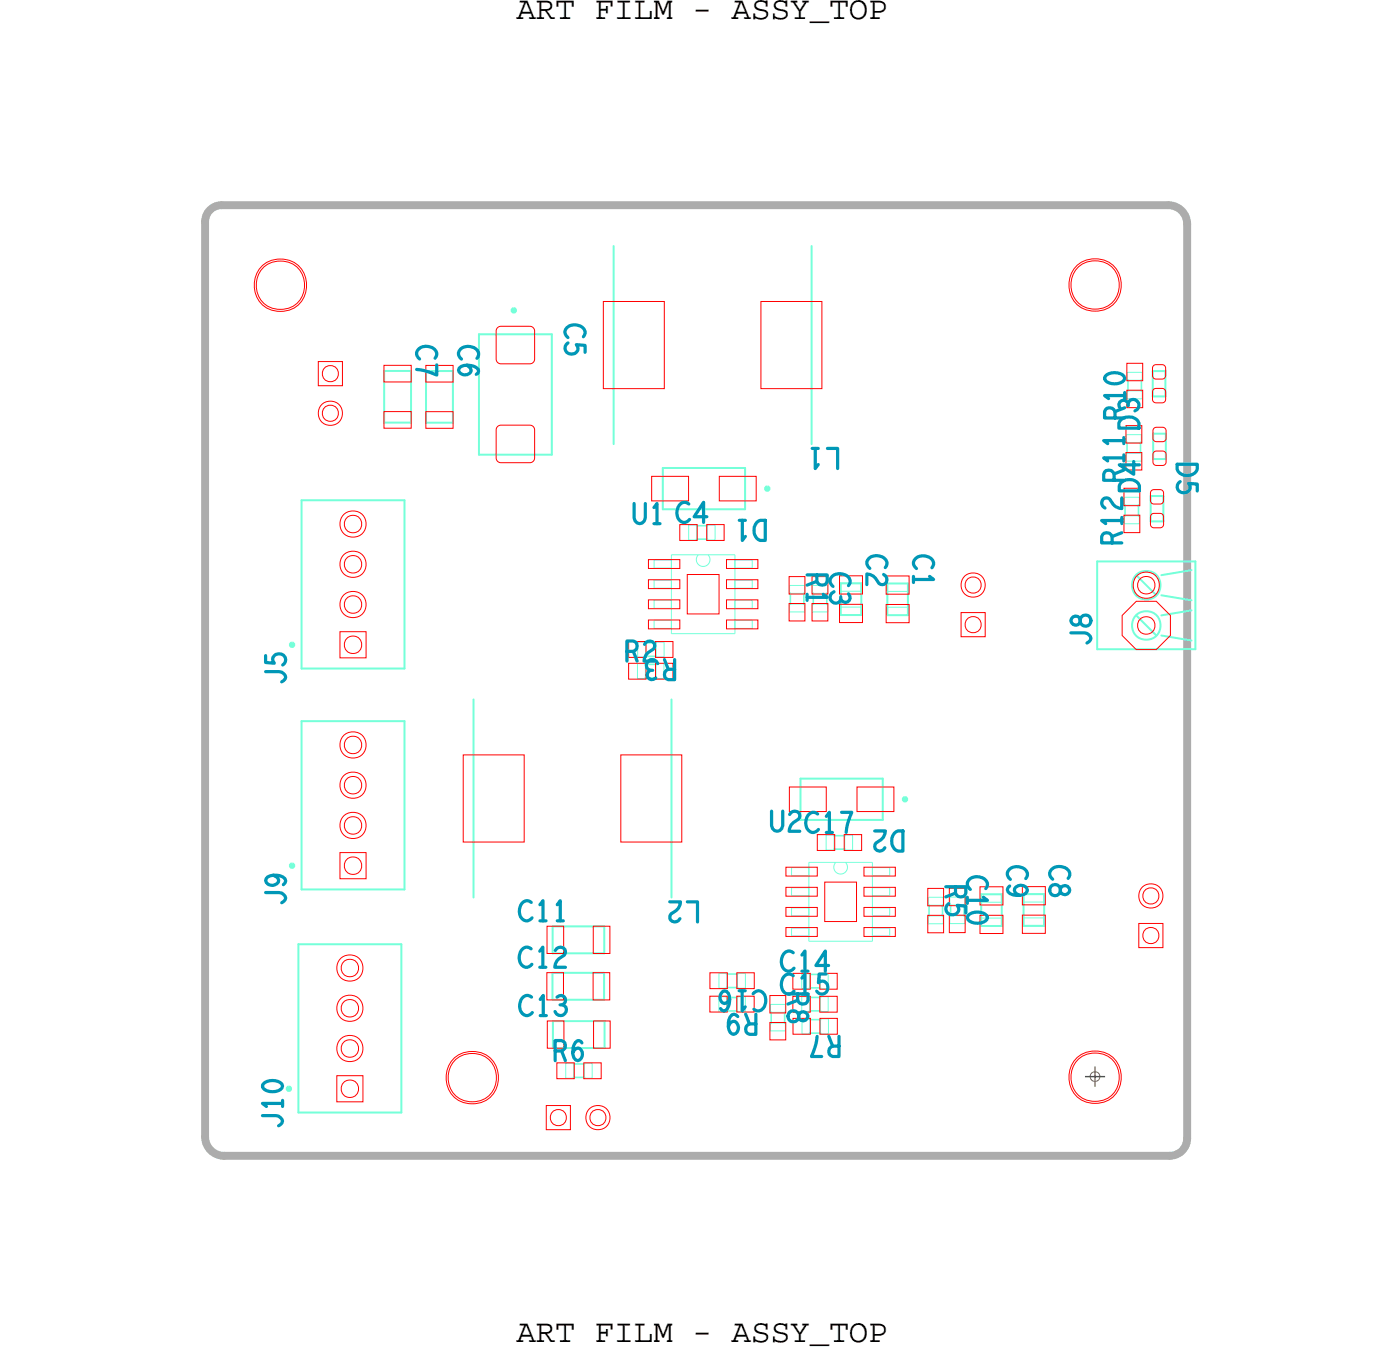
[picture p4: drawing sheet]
<svg xmlns="http://www.w3.org/2000/svg" width="88mm" height="86mm" viewBox="0 0 88 86" stroke-linecap="round" stroke-linejoin="round" font-family="sans-serif">
<!-- layer: Board Outline -->
<path d="M12.9 14v57.7zM14 12.9h59.8zM14 13a1.05 1.05 0 0 0-1.1 1M73.8 13a1.19 1.19 0 0 1 1.2 1.1M75 14.1v57.7zM12.9 71.7a1.2 1.2 0 0 0 1.3 1.2M14.2 72.9h59.7zM75 71.8a1.1 1.1 0 0 1-1.1 1.1" fill="none" stroke="#acacac" stroke-width=".5"/>
<path d="M13.3 13.2l.3-.2h.4h60a1 1 0 0 1 1 1v58a1 1 0 0 1-1 1h-60a1 1 0 0 1-1-1v-58v-.4z" fill="none" stroke="#acacac" stroke-width=".06"/>
<!-- layer: Components -->
<g fill="none" stroke="#75ffd9" stroke-width=".06">
<path d="M41.3 35.3h1.1zM41.3 36.6h1.1zM41.3 37.9h1.1zM41.3 39.2h1.1zM41.3 35.9h1.1zM41.3 35.3v.6zM41.3 37.1h1.1zM41.3 36.6v.5zM41.3 38.4h1.1zM41.3 37.9v.5zM41.3 39.7h1.1zM41.3 39.2v.5z"/>
<path d="M42.4 35.3v.6zM42.4 36.6v.5zM42.4 37.9v.5zM42.4 39.2v.5zM42.4 35v5zM42.4 40h4zM42.4 35h4zM43.5 33.1h.5v1h-.5zM44.1 35l-.1 .2v.3l.2 .2 .2 .1 .2-.1 .2-.2v-.3l-.1-.2M44.7 33.1h.5v1h-.5zM46.4 39.2h1.1zM46.4 37.9h1.1z"/>
<path d="M46.4 36.6h1.1zM46.4 35.3h1.1zM46.4 39.7h1.1zM46.4 39.2v.5zM46.4 38.4h1.1zM46.4 37.9v.5zM46.4 37.1h1.1zM46.4 36.6v.5zM46.4 35.9h1.1zM46.4 35.3v.6zM46.4 35v5zM47.5 39.2v.5z"/>
<path d="M47.5 37.9v.5zM47.5 36.6v.5zM47.5 35.3v.6zM49.9 38.1h.9v.5h-.9zM49.9 37h.9v.5h-.9zM53.1 38.3h1.3v.5h-1.3zM56 36.8h1.3v.5h-1.3zM56 38.3h1.3v.5h-1.3zM71 32.6h.9v.5h-.9zM71 31.4h.9v.5h-.9zM71.1 27.4h1v.5h-1zM71.2 23.5h.9v.5h-.9z"/>
<path d="M50 54.8h1.1zM50 56h1.1zM50 57.3h1.1zM50 58.6h1.1zM50 55.3h1.1zM50 54.8v.5zM50 56.5h1.1zM50 56v.5zM50 57.8h1.1zM50 57.3v.5zM50 59.1h1.1zM50 58.6v.5z"/>
<path d="M51.1 54.8v.5zM51.1 56v.5zM51.1 57.3v.5zM51.1 58.6v.5zM51.1 54.4v5zM51.1 59.4h4zM51.1 54.4h4zM52.2 52.7h.5v.9h-.5zM52.8 54.4l-.1 .3v.2l.1 .2 .3 .1 .2-.1 .2-.2v-.2l-.1-.3M53.3 52.7h.5v.9h-.5zM55.1 56h1.1zM55.1 54.8h1.1z"/>
<path d="M55.1 58.6h1.1zM55.1 57.3h1.1zM55.1 56.5h1.1zM55.1 56v.5zM55.1 55.3h1.1zM55.1 54.8v.5zM55.1 59.1h1.1zM55.1 58.6v.5zM55.1 57.8h1.1zM55.1 57.3v.5zM55.1 54.4v5zM56.2 56v.5z"/>
<path d="M56.2 54.8v.5zM56.2 58.6v.5zM56.2 57.3v.5zM58.6 57.8h1v.5h-1zM58.6 56.6h1v.5h-1zM62 56.4h1.3v.5h-1.3zM62 57.9h1.3v.5h-1.3zM64.6 56.4h1.3v.5h-1.3zM64.6 57.9h1.3v.5h-1.3zM35.7 67.1h.5v1h-.5zM36.9 67.1h.5v1h-.5zM45.4 61.4h.5v1h-.5z"/>
<path d="M46.6 61.4h.5v1h-.5zM48.6 64.6h1v.5h-1zM48.6 63.4h1v.5h-1zM50.6 64.3h.5v1h-.5zM51.8 62.9h.5v1h-.5zM51.8 64.3h.5v1h-.5z"/>
</g>
<path d="M44 34h.7zM49.9 37.4v.7zM71.9 31.9v.7zM72 27.9v.7zM72.1 24v.7zM52.6 53.6h.8zM58.7 57.1v.7zM36.2 68h.7zM45.9 61.5h.7z" fill="none" stroke="#75ffd9" stroke-width=".1"/>
<g fill="none" stroke="#75ffd9" stroke-width=".13">
<path d="M38.7 15.5v12.5zM51.2 15.5v12.5zM19 31.6h6.5zM19 31.6v10.6zM24.3 23.4h1.7zM24.3 23.4v3.3zM24.3 26.7h1.7zM25.5 31.6v10.6zM26 23.4v3.3zM26.9 26.7h1.7zM26.9 23.4h1.7zM26.9 23.4v3.3z"/>
<path d="M28.6 23.4v3.3zM30.2 28.7h4.6zM30.2 21.1v7.6zM30.2 21.1h4.6zM34.8 21.1v7.6zM41.8 32.1h5.2zM41.8 29.5v2.6zM41.8 29.5h5.2zM47 29.5v2.6zM53.1 38.8h1.3zM53.1 36.8v2zM54.4 36.8v2z"/>
<path d="M56 36.8h1.3zM56 36.8v2zM56 38.8h1.3zM57.3 36.8v2zM69.3 35.4h6.2zM69.3 35.4v5.6zM71.7 38.8l1.3 1.3zM71.7 36.3l1.3 1.3zM72.7 32.9h.8zM72.7 31.3h.8zM72.7 31.3v1.6zM72.8 25h.8z"/>
<path d="M72.8 23.4h.8zM72.8 23.4v1.6zM72.8 29h.8zM72.8 27.4h.8zM72.8 27.4v1.6zM73.3 38.8l1.9-.3zM73.3 36.3l1.9-.3zM73.3 37.6l1.9 .3zM73.5 31.3v1.6zM73.6 23.4v1.6zM73.6 27.4v1.6zM75.5 35.4v5.6z"/>
<path d="M18.8 59.6h6.5zM18.8 59.6v10.6zM19 45.5h6.5zM19 45.5v10.6zM19 56.1h6.5zM19 42.2h6.5zM25.3 59.6v10.6zM25.5 45.5v10.6zM29.9 44.1v12.5zM34.9 58.5v1.7zM34.9 58.5h3.3zM38.2 58.5v1.7z"/>
<path d="M42.4 44.1v12.5zM50.5 51.7h5.2zM50.5 49.1v2.6zM50.5 49.1h5.2zM55.7 49.1v2.6zM62 58.4h1.3zM62 56.4h1.3zM63.3 56.4v2zM64.6 58.4h1.3zM64.6 56.4h1.3zM64.6 56.4v2zM65.9 56.4v2z"/>
<path d="M69.3 41h6.2zM73.3 40.1l1.9 .3zM18.8 70.2h6.5zM34.9 63.1h3.2zM34.9 61.4v1.7zM34.9 61.4h3.2zM34.9 60.2h3.3zM34.9 64.4v1.7zM34.9 64.4h3.3zM34.9 66.1h3.3zM38.1 61.4v1.7zM38.2 64.4v1.7z"/>
<circle cx="72.4" cy="39.5" r=".9"/>
<circle cx="72.4" cy="36.9" r=".9"/>
</g>
<path d="M32.4 19.5l.1 .1-.1 .1zM48.4 30.8v-.1l.1 .2h-.1zM57.1 50.4v-.1l.1 .2h-.1z" fill="none" stroke="#75ffd9" stroke-width=".2"/>
<!-- layer: Nets -->
<g fill="none" stroke="#f00" stroke-width=".06">
<path d="M38.1 19h3.8v5.5h-3.8zM48 19h3.9v5.5h-3.9zM20.1 22.8h1.5v1.5h-1.5zM21.5 39.9h1.6v1.6h-1.6zM24.2 23.1h1.8v1h-1.8zM24.2 26h1.8v1h-1.8zM26.9 23.1h1.7v1h-1.7zM26.9 26h1.7v1h-1.7zM31.4 20.7l.2-.1h1.9l.2 .1 .1 .2v1.8l-.1 .2-.2 .1h-1.9l-.2-.1-.1-.2v-1.8zM31.4 26.9l.2-.1h1.9l.2 .1 .1 .2v1.8l-.1 .2-.2 .1h-1.9l-.2-.1-.1-.2v-1.8zM40.9 39.1h2v.6h-2zM40.9 35.3h2v.6h-2z"/>
<path d="M40.9 36.6h2v.5h-2zM40.9 37.9h2v.5h-2zM41.1 30.1h2.4v1.5h-2.4zM42.9 33.1h1.1v1h-1.1zM43.4 36.3h2v2.4h-2zM44.6 33.1h1.1v1h-1.1zM45.4 30.1h2.3v1.5h-2.3zM45.9 39.1h2v.6h-2zM45.9 35.3h2v.6h-2zM45.9 37.9h2v.5h-2zM45.9 36.6h2v.5h-2zM49.8 38.1h1v1.1h-1z"/>
<path d="M49.8 36.4h1v1.1h-1zM51.3 38.1h1v1.1h-1zM53 38.1h1.5v1.2h-1.5zM56 38.2h1.4v1.1h-1.4zM56 36.4h1.4v1.1h-1.4zM60.7 38.7h1.5v1.5h-1.5zM71 32.5h1v1.1h-1zM71 30.8h1v1.1h-1zM71.1 26.9h1v1.1h-1zM71.1 22.9h1v1.1h-1zM72.7 31l.5-.1 .2 .1 .1 .6-.1 .2h-.5l-.2-.1zM72.7 32.5l.5-.1 .2 .1 .1 .6-.1 .2h-.5l-.2-.1z"/>
<path d="M72.8 23.1l.6-.1 .1 .1 .1 .6-.1 .2h-.5h-.2zM72.8 24.6l.6-.1 .1 .1 .1 .6-.1 .2h-.5h-.2zM72.9 27h.5h.2v.7v.1l-.6 .1-.1-.1zM72.9 28.5h.5h.2v.7v.1l-.6 .1-.1-.1zM21.5 53.8h1.6v1.7h-1.6zM29.2 47.6h3.9v5.5h-3.9zM34.5 58.5h1.1v1.7h-1.1zM37.5 58.5h1v1.7h-1zM39.2 47.6h3.8v5.5h-3.8zM39.7 41.9h1.1v1h-1.1zM41.4 40.5h1.1v1h-1.1zM49.6 58.5h2v.6h-2z"/>
<path d="M49.6 54.7h2v.6h-2zM49.6 56h2v.6h-2zM49.6 57.3h2v.5h-2zM49.8 49.7h2.4v1.5h-2.4zM51.6 52.7h1.1v1h-1.1zM52.1 55.7h2v2.5h-2zM53.3 52.7h1.1v1h-1.1zM54.1 49.7h2.3v1.5h-2.3zM54.6 54.7h1.9v.6h-1.9zM54.6 58.5h1.9v.6h-1.9zM54.6 57.3h1.9v.5h-1.9zM54.6 56h1.9v.6h-1.9z"/>
<path d="M58.6 57.8h1v1.1h-1zM58.6 56.1h1v1.1h-1zM59.9 57.8h1v1.1h-1zM61.9 57.8h1.4v1.1h-1.4zM61.9 56h1.4v1.1h-1.4zM64.6 57.8h1.4v1.1h-1.4zM64.6 56h1.4v1.1h-1.4zM71.9 58.3h1.5v1.5h-1.5zM21.3 67.9h1.6v1.6h-1.6zM34.5 69.8h1.5v1.5h-1.5zM34.5 61.4h1.1v1.7h-1.1zM34.6 64.4h1v1.8h-1z"/>
<path d="M35.2 67.1h1.1v1h-1.1zM36.9 67.1h1.1v1h-1.1zM37.4 61.4h1.1v1.7h-1.1zM37.5 64.4h1v1.8h-1zM44.8 61.4h1.1v1h-1.1zM46.5 61.4h1.1v1h-1.1zM48.6 62.8h1v1.1h-1zM48.6 64.5h1v1.1h-1zM50.1 64.3h1.1v1h-1.1zM51.8 62.9h1.1v1h-1.1zM51.8 64.3h1.1v1h-1.1z"/>
<circle cx="17.7" cy="18" r="1.54"/>
<circle cx="17.7" cy="18" r="1.66"/>
<circle cx="69.1" cy="18" r="1.66"/>
<circle cx="69.1" cy="18" r="1.54"/>
<circle cx="20.9" cy="23.6" r=".51"/>
<circle cx="20.9" cy="26.1" r=".51"/>
<circle cx="20.9" cy="26.1" r=".77"/>
<circle cx="22.3" cy="33.1" r=".55"/>
<circle cx="22.3" cy="35.6" r=".55"/>
<circle cx="22.3" cy="38.2" r=".55"/>
<circle cx="22.3" cy="38.2" r=".83"/>
<circle cx="22.3" cy="33.1" r=".83"/>
<circle cx="22.3" cy="35.6" r=".83"/>
<circle cx="61.4" cy="39.4" r=".51"/>
<circle cx="61.4" cy="36.9" r=".51"/>
<circle cx="61.4" cy="36.9" r=".77"/>
<circle cx="72.4" cy="36.9" r=".55"/>
<circle cx="72.4" cy="39.5" r=".55"/>
<circle cx="72.4" cy="36.9" r=".83"/>
<circle cx="72.4" cy="39.5" r="1.65"/>
<circle cx="22.3" cy="52.1" r=".55"/>
<circle cx="22.3" cy="49.6" r=".55"/>
<circle cx="22.3" cy="47" r=".55"/>
<circle cx="22.3" cy="40.7" r=".55"/>
<circle cx="22.3" cy="54.6" r=".55"/>
<circle cx="22.3" cy="52.1" r=".83"/>
<circle cx="22.3" cy="49.6" r=".83"/>
<circle cx="22.3" cy="47" r=".83"/>
<circle cx="72.7" cy="59" r=".51"/>
<circle cx="72.7" cy="56.5" r=".51"/>
<circle cx="72.7" cy="56.6" r=".77"/>
<circle cx="22.1" cy="66.2" r=".55"/>
<circle cx="22.1" cy="68.7" r=".55"/>
<circle cx="22.1" cy="61.1" r=".55"/>
<circle cx="22.1" cy="63.6" r=".55"/>
<circle cx="22.1" cy="63.6" r=".83"/>
<circle cx="22.1" cy="61.1" r=".83"/>
<circle cx="22.1" cy="66.2" r=".83"/>
<circle cx="29.8" cy="68" r="1.54"/>
<circle cx="29.8" cy="68" r="1.66"/>
<circle cx="35.3" cy="70.5" r=".51"/>
<circle cx="37.8" cy="70.5" r=".51"/>
<circle cx="37.8" cy="70.5" r=".77"/>
<circle cx="69.1" cy="68" r="1.54"/>
<circle cx="69.1" cy="68" r="1.66"/>
</g>
<!-- layer: Drawing Origin -->
<path d="M68.9 67.7l.2-.1 .3 .1v.2v.3l-.3 .1-.2-.1-.1-.3z" fill="none" stroke="#638b3a" stroke-width=".06"/>
<path d="M68.5 67.9h1.3M69.1 67.3v1.3" fill="none" stroke="#638b3a" stroke-width=".09"/>
<g font-size="2.2" fill="#0097b7">
<text x="26.3" y="21.8" transform="rotate(90 26.3 21.8)">C7</text>
<text x="28.9" y="21.8" transform="rotate(90 28.9 21.8)">C6</text>
<text x="35.7" y="20.4" transform="rotate(90 35.7 20.4)">C5</text>
<text x="53" y="28.3" transform="rotate(-180 53 28.3)">L1</text>
<text x="71.9" y="27.2" transform="rotate(-90 71.9 27.2)">D3</text>
<text x="74.3" y="29.2" transform="rotate(90 74.3 29.2)">D5</text>
<text x="39.9" y="33">U1 C4</text>
<text x="48.4" y="32.8" transform="rotate(-180 48.4 32.8)">D1</text>
<text x="54.7" y="35" transform="rotate(90 54.7 35)">C2</text>
<text x="57.7" y="35" transform="rotate(90 57.7 35)">C1</text>
<text x="70.8" y="34.4" transform="rotate(-90 70.8 34.4)">R12 R11 R10</text>
<text x="71.9" y="31.1" transform="rotate(-90 71.9 31.1)">D4</text>
<text x="39.4" y="41.7">R2</text>
<text x="42.8" y="41.6" transform="rotate(-180 42.8 41.6)">R3</text>
<text x="51" y="36.1" transform="rotate(90 51 36.1)">R1</text>
<text x="52.4" y="36.1" transform="rotate(90 52.4 36.1)">C3</text>
<text x="68.9" y="40.7" transform="rotate(-90 68.9 40.7)">J8</text>
<text x="18" y="43.2" transform="rotate(-90 18 43.2)">J5</text>
<text x="48.6" y="52.5">U2C17</text>
<text x="57.1" y="52.4" transform="rotate(-180 57.1 52.4)">D2</text>
<text x="18" y="57.1" transform="rotate(-90 18 57.1)">J9</text>
<text x="32.7" y="58.1">C11</text>
<text x="44.2" y="56.9" transform="rotate(-180 44.2 56.9)">L2</text>
<text x="59.7" y="55.8" transform="rotate(90 59.7 55.8)">R5</text>
<text x="61.1" y="55.2" transform="rotate(90 61.1 55.2)">C10</text>
<text x="63.6" y="54.6" transform="rotate(90 63.6 54.6)">C9</text>
<text x="66.3" y="54.6" transform="rotate(90 66.3 54.6)">C8</text>
<text x="32.7" y="61">C12</text>
<text x="32.7" y="64.1">C13</text>
<text x="47.9" y="64" transform="rotate(-180 47.9 64)">R9</text>
<text x="48.4" y="62.5" transform="rotate(-180 48.4 62.5)">C16</text>
<text x="49.2" y="62.7">C15</text>
<text x="49.2" y="61.3">C14</text>
<text x="49.7" y="62.6" transform="rotate(90 49.7 62.6)">R8</text>
<text x="53.1" y="65.4" transform="rotate(-180 53.1 65.4)">R7</text>
<text x="17.8" y="71.2" transform="rotate(-90 17.8 71.2)">J10</text>
<text x="34.9" y="66.9">R6</text>
</g>
<g font-size="2.1">
<text x="32.6" y="1.2">ART FILM - ASSY_TOP</text>
<text x="32.6" y="84.7">ART FILM - ASSY_TOP</text>
</g>
</svg>
